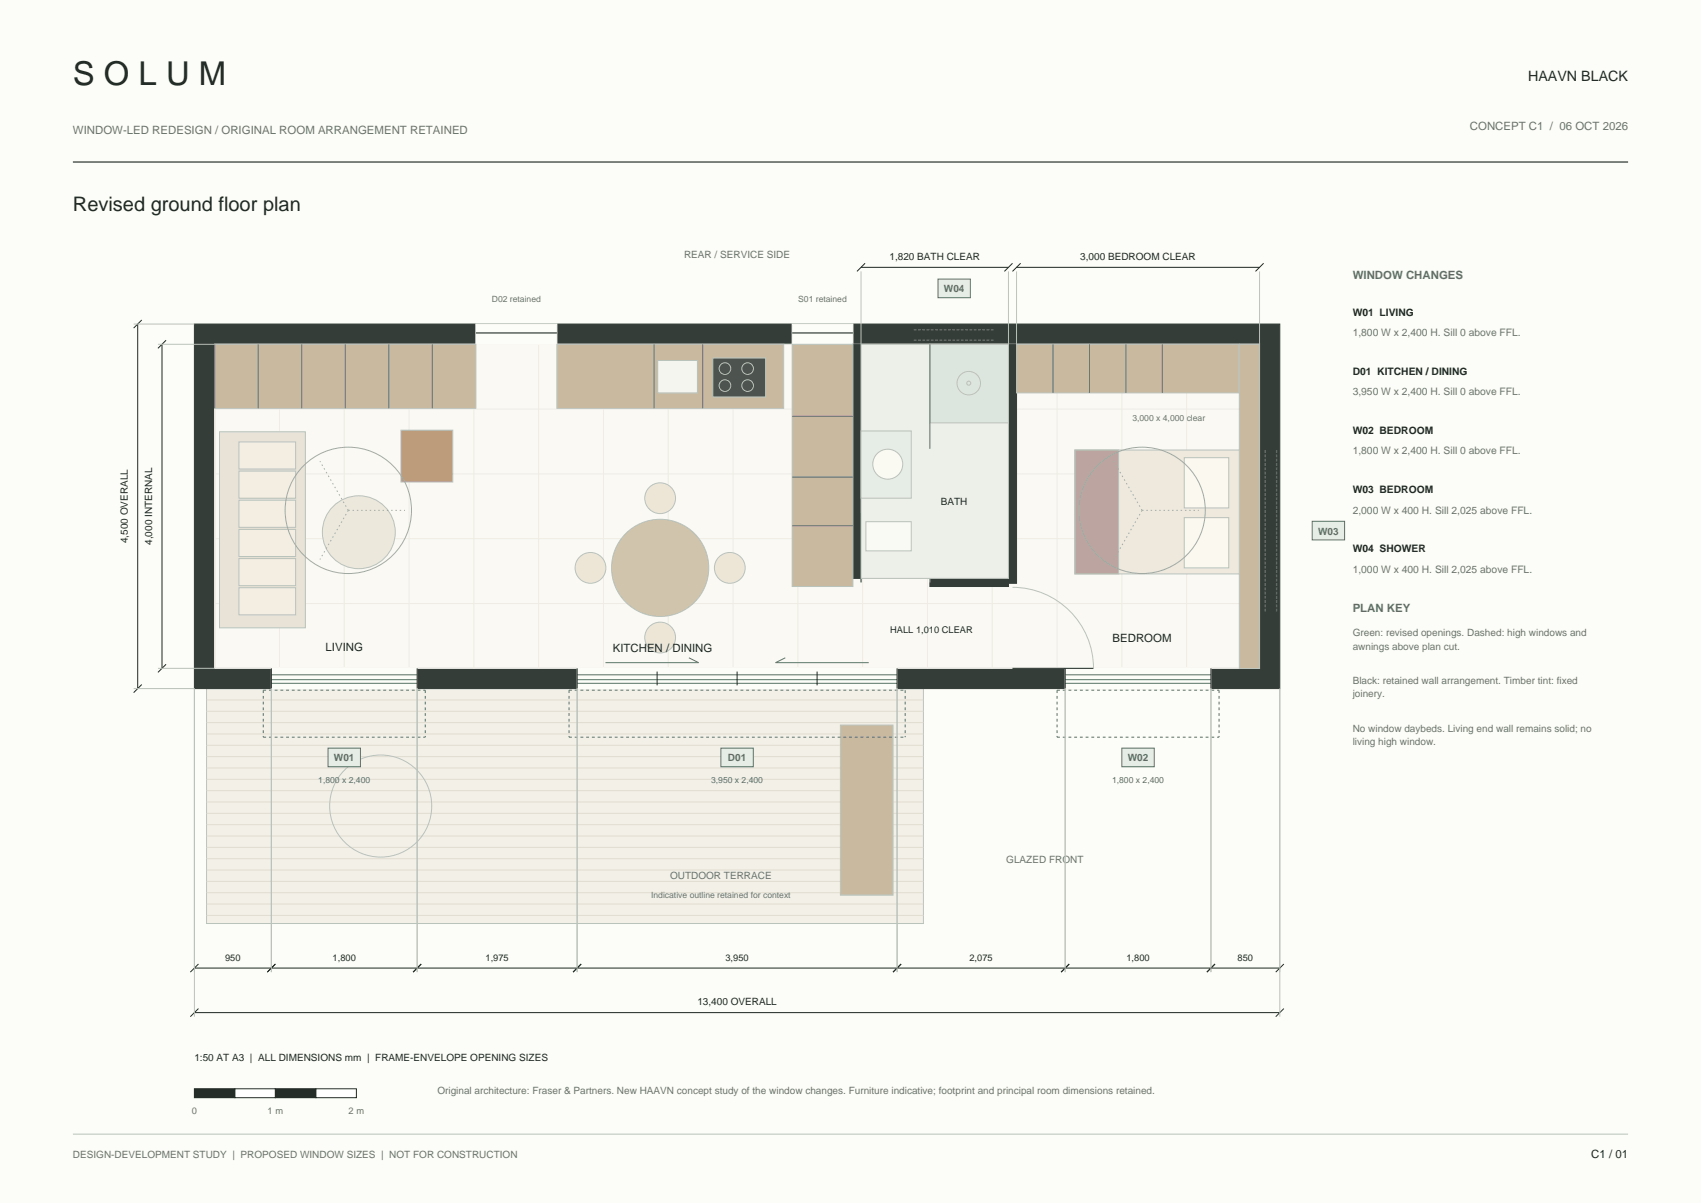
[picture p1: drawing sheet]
<svg xmlns="http://www.w3.org/2000/svg" width="420mm" height="297mm" viewBox="0 0 420 297" stroke-linecap="round" stroke-linejoin="round" font-family="sans-serif">
<path d="M0 0h420v297h-420z" fill-rule="evenodd" fill="#fcfcf8" stroke="#fcfcf8" stroke-width=".25"/>
<path d="M18 40h384" fill="none" stroke="#202824" stroke-width=".28"/>
<path d="M18 280h384" fill="none" stroke="#b9c3bb" stroke-width=".25"/>
<path d="M51 170h177v58h-177z" fill-rule="evenodd" fill="#f3f0e8" stroke="#b9c3bb" stroke-width=".25"/>
<g fill="none" stroke="#e1dccf" stroke-width=".25">
<path d="M51 178.4h177M51 175.6h177M51 172.8h177M51 198h177M51 195.2h177M51 192.4h177M51 189.6h177M51 186.8h177M51 184h177M51 181.2h177M51 217.6h177M51 214.8h177"/>
<path d="M51 212h177M51 209.2h177M51 206.4h177M51 203.6h177M51 200.8h177M51 226h177M51 223.2h177M51 220.4h177"/>
</g>
<circle cx="94" cy="199" r="12.6" fill="none" stroke="#b9c3bb" stroke-width=".25"/>
<path d="M207.5 179h13v42h-13z" fill-rule="evenodd" fill="#c8b99f" stroke="#b9c3bb" stroke-width=".25"/>
<path d="M48 80h268v90h-268z" fill-rule="evenodd" fill="#343d38" stroke="#343d38" stroke-width=".25"/>
<path d="M53 85h258v80h-258z" fill-rule="evenodd" fill="#faf9f4" stroke="#b9c3bb" stroke-width=".25"/>
<g fill="none" stroke="#eeece4" stroke-width=".25">
<path d="M69 85v80M85 85v80M101 85v80M117 85v80M133 85v80M149 85v80M165 85v80M181 85v80M197 85v80M213 85v80M229 85v80M245 85v80"/>
<path d="M261 85v80M277 85v80M293 85v80M309 85v80M311 85h-258v80h258M53 117h258M53 101h258M53 133h258M53 149h258"/>
</g>
<path d="M67 164.9h36v5.2h-36z" fill-rule="evenodd" fill="#fcfcf8" stroke="#fcfcf8" stroke-width=".25"/>
<path d="M67 168.7h36M67 167.8h36M67 166.6h36" fill="none" stroke="#587667" stroke-width=".25"/>
<path d="M67 165v5M103 165v5" fill="none" stroke="#202824" stroke-width=".25"/>
<path d="M65 170.4h40M65 170.4v11.6M105 170.4v11.6M65 182h40" fill="none" stroke="#587667" stroke-width=".25" stroke-dasharray=".7 .7" stroke-linecap="butt"/>
<path d="M81 184.7h8v4.6h-8z" fill-rule="evenodd" fill="#e6ede7" stroke="#587667" stroke-width=".25"/>
<path d="M142.5 164.9h79v5.2h-79z" fill-rule="evenodd" fill="#fcfcf8" stroke="#fcfcf8" stroke-width=".25"/>
<path d="M142.5 168.7h79M142.5 167.8h79M142.5 166.6h79M170.1 162.4l2.4 1.2h-23M193.9 162.4l-2.4 1.2h23" fill="none" stroke="#587667" stroke-width=".25"/>
<path d="M142.5 165v5M162.3 165.8v3.4M182 165.8v3.4M201.8 165.8v3.4M221.5 165v5" fill="none" stroke="#202824" stroke-width=".25"/>
<path d="M140.5 170.4h83M140.5 170.4v11.6M223.5 170.4v11.6M140.5 182h83" fill="none" stroke="#587667" stroke-width=".25" stroke-dasharray=".7 .7" stroke-linecap="butt"/>
<path d="M178 184.7h8v4.6h-8z" fill-rule="evenodd" fill="#e6ede7" stroke="#587667" stroke-width=".25"/>
<path d="M263 164.9h36v5.2h-36z" fill-rule="evenodd" fill="#fcfcf8" stroke="#fcfcf8" stroke-width=".25"/>
<path d="M263 168.7h36M263 167.8h36M263 166.6h36" fill="none" stroke="#587667" stroke-width=".25"/>
<path d="M263 165v5M299 165v5" fill="none" stroke="#202824" stroke-width=".25"/>
<path d="M261 170.4h40M261 170.4v11.6M301 170.4v11.6M261 182h40" fill="none" stroke="#587667" stroke-width=".25" stroke-dasharray=".7 .7" stroke-linecap="butt"/>
<path d="M277 184.7h8v4.6h-8z" fill-rule="evenodd" fill="#e6ede7" stroke="#587667" stroke-width=".25"/>
<path d="M312.4 151v-40M315.2 151v-40" fill="none" stroke="#587667" stroke-width=".35" stroke-dasharray=".7 .4" stroke-linecap="butt"/>
<path d="M324 128.7h8v4.6h-8z" fill-rule="evenodd" fill="#e6ede7" stroke="#587667" stroke-width=".25"/>
<path d="M225.6 84h20M225.6 81.4h20" fill="none" stroke="#587667" stroke-width=".35" stroke-dasharray=".7 .4" stroke-linecap="butt"/>
<path d="M231.6 68.9h8v4.6h-8z" fill-rule="evenodd" fill="#e6ede7" stroke="#587667" stroke-width=".25"/>
<g fill="#fcfcf8" stroke="#fcfcf8" stroke-width=".25">
<path d="M117.5 80h20v5h-20z" fill-rule="evenodd"/>
<path d="M195.6 80h15v5h-15z" fill-rule="evenodd"/>
</g>
<path d="M117.5 82.2h20M195.6 82.2h15" fill="none" stroke="#202824" stroke-width=".26"/>
<g fill="#343d38" stroke="#343d38" stroke-width=".25">
<path d="M249 85h2v59h-2z" fill-rule="evenodd"/>
<path d="M210.6 85h2v57.8h-2z" fill-rule="evenodd"/>
<path d="M229.6 142.8h19.4v2h-19.4z" fill-rule="evenodd"/>
</g>
<path d="M212.6 126.8v17M250 165h20" fill="none" stroke="#202824" stroke-width=".25"/>
<path d="M212.6 126.8a17 17 0 0 1 17 17M250 145a20 20 0 0 1 20 20" fill="none" stroke="#b9c3bb" stroke-width=".25"/>
<path d="M53 85h64.5v15.8h-64.5z" fill-rule="evenodd" fill="#c8b99f" stroke="#b9c3bb" stroke-width=".25"/>
<path d="M53 85v15.8M63.8 85v15.8M74.5 85v15.8M85.2 85v15.8M96 85v15.8M106.7 85v15.8" fill="none" stroke="#6b746c" stroke-width=".25"/>
<g fill="#c8b99f" stroke="#b9c3bb" stroke-width=".25">
<path d="M137.5 85h56v15.8h-56z" fill-rule="evenodd"/>
<path d="M195.6 85h15v59.8h-15z" fill-rule="evenodd"/>
</g>
<path d="M161.5 85v15.8M173.5 85v15.8" fill="none" stroke="#6b746c" stroke-width=".25"/>
<path d="M162.4 89h9.8v8h-9.8z" fill-rule="evenodd" fill="#f5f5ef" stroke="#b9c3bb" stroke-width=".25"/>
<path d="M176 88.4h13v9.6h-13z" fill-rule="evenodd" fill="#4b514c" stroke="#b9c3bb" stroke-width=".25"/>
<g fill="none" stroke="#b9c3bb" stroke-width=".25">
<circle cx="179" cy="95.2" r="1.44"/>
<circle cx="179" cy="91" r="1.44"/>
<circle cx="184.6" cy="91" r="1.44"/>
<circle cx="184.6" cy="95.2" r="1.44"/>
</g>
<path d="M195.6 117.8h15M195.6 102.8h15M195.6 129.8h15" fill="none" stroke="#6b746c" stroke-width=".25"/>
<path d="M251 85h55v12h-55z" fill-rule="evenodd" fill="#c8b99f" stroke="#b9c3bb" stroke-width=".25"/>
<path d="M260 85v12M269 85v12M278 85v12M287 85v12" fill="none" stroke="#6b746c" stroke-width=".25"/>
<path d="M306 85h5v80h-5z" fill-rule="evenodd" fill="#c8b99f" stroke="#b9c3bb" stroke-width=".25"/>
<path d="M54.2 106.6h21.2v48.4h-21.2z" fill-rule="evenodd" fill="#e9e2d6" stroke="#b9c3bb" stroke-width=".25"/>
<g fill="#f3ede2" stroke="#b9c3bb" stroke-width=".25">
<path d="M59 145.1h14v6.7h-14z" fill-rule="evenodd"/>
<path d="M59 137.9h14v6.7h-14z" fill-rule="evenodd"/>
<path d="M59 130.7h14v6.7h-14z" fill-rule="evenodd"/>
<path d="M59 123.5h14v6.7h-14z" fill-rule="evenodd"/>
<path d="M59 116.3h14v6.7h-14z" fill-rule="evenodd"/>
<path d="M59 109.1h14v6.7h-14z" fill-rule="evenodd"/>
</g>
<circle cx="88.6" cy="131.4" r="9" fill="#ece8dc" stroke="#b9c3bb" stroke-width=".25"/>
<path d="M99 106.2h12.8v12.8h-12.8z" fill-rule="evenodd" fill="#bd9c79" stroke="#b9c3bb" stroke-width=".25"/>
<circle cx="163" cy="140.2" r="12" fill="#d0c4ac" stroke="#b9c3bb" stroke-width=".25"/>
<g fill="#ede6d6" stroke="#b9c3bb" stroke-width=".25">
<circle cx="180.2" cy="140.2" r="3.8"/>
<circle cx="145.8" cy="140.2" r="3.8"/>
<circle cx="163" cy="123" r="3.8"/>
<circle cx="163" cy="157.4" r="3.8"/>
</g>
<path d="M265.4 111.1h40.6v30.6h-40.6z" fill-rule="evenodd" fill="#eee8dd" stroke="#b9c3bb" stroke-width=".25"/>
<g fill="#faf8ef" stroke="#b9c3bb" stroke-width=".25">
<path d="M292.4 127.8h11v12.4h-11z" fill-rule="evenodd"/>
<path d="M292.4 113h11v12.4h-11z" fill-rule="evenodd"/>
</g>
<path d="M265.4 111.1h10.8v30.6h-10.8z" fill-rule="evenodd" fill="#bca5a0" stroke="#b9c3bb" stroke-width=".25"/>
<path d="M212.6 85h36.4v57.8h-36.4z" fill-rule="evenodd" fill="#edf0e9" stroke="#b9c3bb" stroke-width=".25"/>
<path d="M212.6 106.4h12.4v16.6h-12.4z" fill-rule="evenodd" fill="#e6ede7" stroke="#b9c3bb" stroke-width=".25"/>
<circle cx="219.2" cy="114.6" r="3.7" fill="#faf9f2" stroke="#b9c3bb" stroke-width=".25"/>
<path d="M213.8 128.8h11.2v7.2h-11.2z" fill-rule="evenodd" fill="#fbfaf4" stroke="#b9c3bb" stroke-width=".25"/>
<path d="M229.6 85h19.4v19.4h-19.4z" fill-rule="evenodd" fill="#dde6de" stroke="#b9c3bb" stroke-width=".25"/>
<path d="M229.6 85v25.8" fill="none" stroke="#587667" stroke-width=".25"/>
<g fill="none" stroke="#b9c3bb" stroke-width=".25">
<path d="M212.6 67v18M249 67v18M251 67v18M311 67v18M33 80h15M39 85h14M33 170h15v81M39 165h14M67 170v70M103 170v70M142.5 170v70M221.5 170v70"/>
<path d="M263 170v70M299 170v70M316 170v81"/>
<circle cx="239.2" cy="94.6" r="2.9"/>
<circle cx="239.2" cy="94.6" r=".5"/>
</g>
<g fill="none" stroke="#a1aba4" stroke-width=".25">
<circle cx="86" cy="126" r="15.6"/>
<circle cx="282" cy="126" r="15.6"/>
</g>
<path d="M86 126h14M86 126l-7-12.1M86 126l-7 12.1M282 126h14M282 126l-7-12.1M282 126l-7 12.1" fill="none" stroke="#a1aba4" stroke-width=".25" stroke-dasharray=".4 .7" stroke-linecap="butt"/>
<g fill="none" stroke="#202824" stroke-width=".25">
<path d="M35 79l-2 2M212.6 66h36.4M213.6 65l-2 2M250 65l-2 2M251 66h60M252 65l-2 2M312 65l-2 2M34 80v90M40 85v80M41 84l-2 2M35 169l-2 2M41 164l-2 2"/>
<path d="M48 239h268M49 238l-2 2M68 238l-2 2M104 238l-2 2M143.5 238l-2 2M222.5 238l-2 2M264 238l-2 2M300 238l-2 2M317 238l-2 2M48 250h268M49 249l-2 2M317 249l-2 2"/>
</g>
<path d="M48 268.8h10v2.2h-10z" fill-rule="evenodd" fill="#202824" stroke="#202824" stroke-width=".25"/>
<path d="M58 268.8h10v2.2h-10z" fill-rule="evenodd" fill="#fff" stroke="#202824" stroke-width=".25"/>
<path d="M68 268.8h10v2.2h-10z" fill-rule="evenodd" fill="#202824" stroke="#202824" stroke-width=".25"/>
<path d="M78 268.8h10v2.2h-10z" fill-rule="evenodd" fill="#fff" stroke="#202824" stroke-width=".25"/>
<text font-size="8.1" fill="#202824" x="18" y="21">S O L U M</text>
<text font-size="4.9" fill="#202824" x="18" y="52">Revised ground floor plan</text>
<text font-size="3.5" fill="#202824" x="377.3" y="20">HAAVN BLACK</text>
<g font-size="2.8" fill="#6b746c">
<text x="18" y="33">WINDOW-LED REDESIGN / ORIGINAL ROOM ARRANGEMENT RETAINED</text>
<text x="362.9" y="32">CONCEPT C1 / 06 OCT 2026</text>
</g>
<g font-size="2.8" fill="#587667">
<text x="334" y="69">WINDOW CHANGES</text>
<text x="334" y="151">PLAN KEY</text>
</g>
<g font-size="2.8" fill="#202824">
<text x="80.4" y="160.6">LIVING</text>
<text x="151.3" y="161">KITCHEN / DINING</text>
<text x="274.7" y="158.4">BEDROOM</text>
<text x="392.9" y="286">C1 / 01</text>
</g>
<g font-size="2.5" fill="#6b746c">
<text x="168.9" y="63.6">REAR / SERVICE SIDE</text>
<text x="334" y="83">1,800 W x 2,400 H. Sill 0 above FFL.</text>
<text x="334" y="97.6">3,950 W x 2,400 H. Sill 0 above FFL.</text>
<text x="334" y="112.2">1,800 W x 2,400 H. Sill 0 above FFL.</text>
<text x="334" y="126.8">2,000 W x 400 H. Sill 2,025 above FFL.</text>
<text x="334" y="141.4">1,000 W x 400 H. Sill 2,025 above FFL.</text>
<text x="334" y="157">Green: revised openings. Dashed: high windows and</text>
<text x="334" y="160.4">awnings above plan cut.</text>
<text x="334" y="168.8">Black: retained wall arrangement. Timber tint: fixed</text>
<text x="334" y="172.2">joinery.</text>
<text x="334" y="180.6">No window daybeds. Living end wall remains solid; no</text>
<text x="334" y="184">living high window.</text>
<text x="248.5" y="213">GLAZED FRONT</text>
<text x="165.4" y="217">OUTDOOR TERRACE</text>
<text x="108" y="270">Original architecture: Fraser &amp; Partners. New HAAVN concept study of the window changes. Furniture indicative; footprint and principal room dimensions retained.</text>
<text x="18" y="286">DESIGN-DEVELOPMENT STUDY | PROPOSED WINDOW SIZES | NOT FOR CONSTRUCTION</text>
</g>
<g font-size="2.5" fill="#202824">
<text x="219.6" y="64.2">1,820 BATH CLEAR</text>
<text x="266.7" y="64.2">3,000 BEDROOM CLEAR</text>
<text x="334" y="78">W01 LIVING</text>
<text x="334" y="92.6">D01 KITCHEN / DINING</text>
<text x="334" y="107.2">W02 BEDROOM</text>
<text x="232.3" y="124.6">BATH</text>
<text x="334" y="121.8">W03 BEDROOM</text>
<text x="31.6" y="134.1" transform="rotate(-90 31.6 134.1)">4,500 OVERALL</text>
<text x="37.6" y="134.5" transform="rotate(-90 37.6 134.5)">4,000 INTERNAL</text>
<text x="334" y="136.4">W04 SHOWER</text>
<text x="172.2" y="248.2">13,400 OVERALL</text>
<text x="48" y="262">1:50 AT A3 | ALL DIMENSIONS mm | FRAME-ENVELOPE OPENING SIZES</text>
</g>
<g font-size="2.5" fill="#587667">
<text x="233.1" y="72.2">W04</text>
<text x="325.5" y="132">W03</text>
<text x="82.5" y="188">W01</text>
<text x="179.7" y="188">D01</text>
<text x="278.5" y="188">W02</text>
</g>
<g font-size="2.3" fill="#202824">
<text x="219.8" y="156.4">HALL 1,010 CLEAR</text>
<text x="55.6" y="237.2">950</text>
<text x="82.1" y="237.2">1,800</text>
<text x="119.9" y="237.2">1,975</text>
<text x="179.1" y="237.2">3,950</text>
<text x="239.4" y="237.2">2,075</text>
<text x="278.1" y="237.2">1,800</text>
<text x="305.6" y="237.2">850</text>
</g>
<g font-size="2.3" fill="#6b746c">
<text x="47.4" y="275">0</text>
<text x="66.1" y="275">1 m</text>
<text x="86.1" y="275">2 m</text>
</g>
<g font-size="2.1" fill="#6b746c">
<text x="121.4" y="74.6">D02 retained</text>
<text x="197.1" y="74.6">S01 retained</text>
<text x="279.6" y="104">3,000 x 4,000 clear</text>
<text x="160.8" y="221.6">Indicative outline retained for context</text>
</g>
<g font-size="2.1" fill="#587667">
<text x="78.6" y="193.2">1,800 x 2,400</text>
<text x="175.6" y="193.2">3,950 x 2,400</text>
<text x="274.6" y="193.2">1,800 x 2,400</text>
</g>
</svg>
